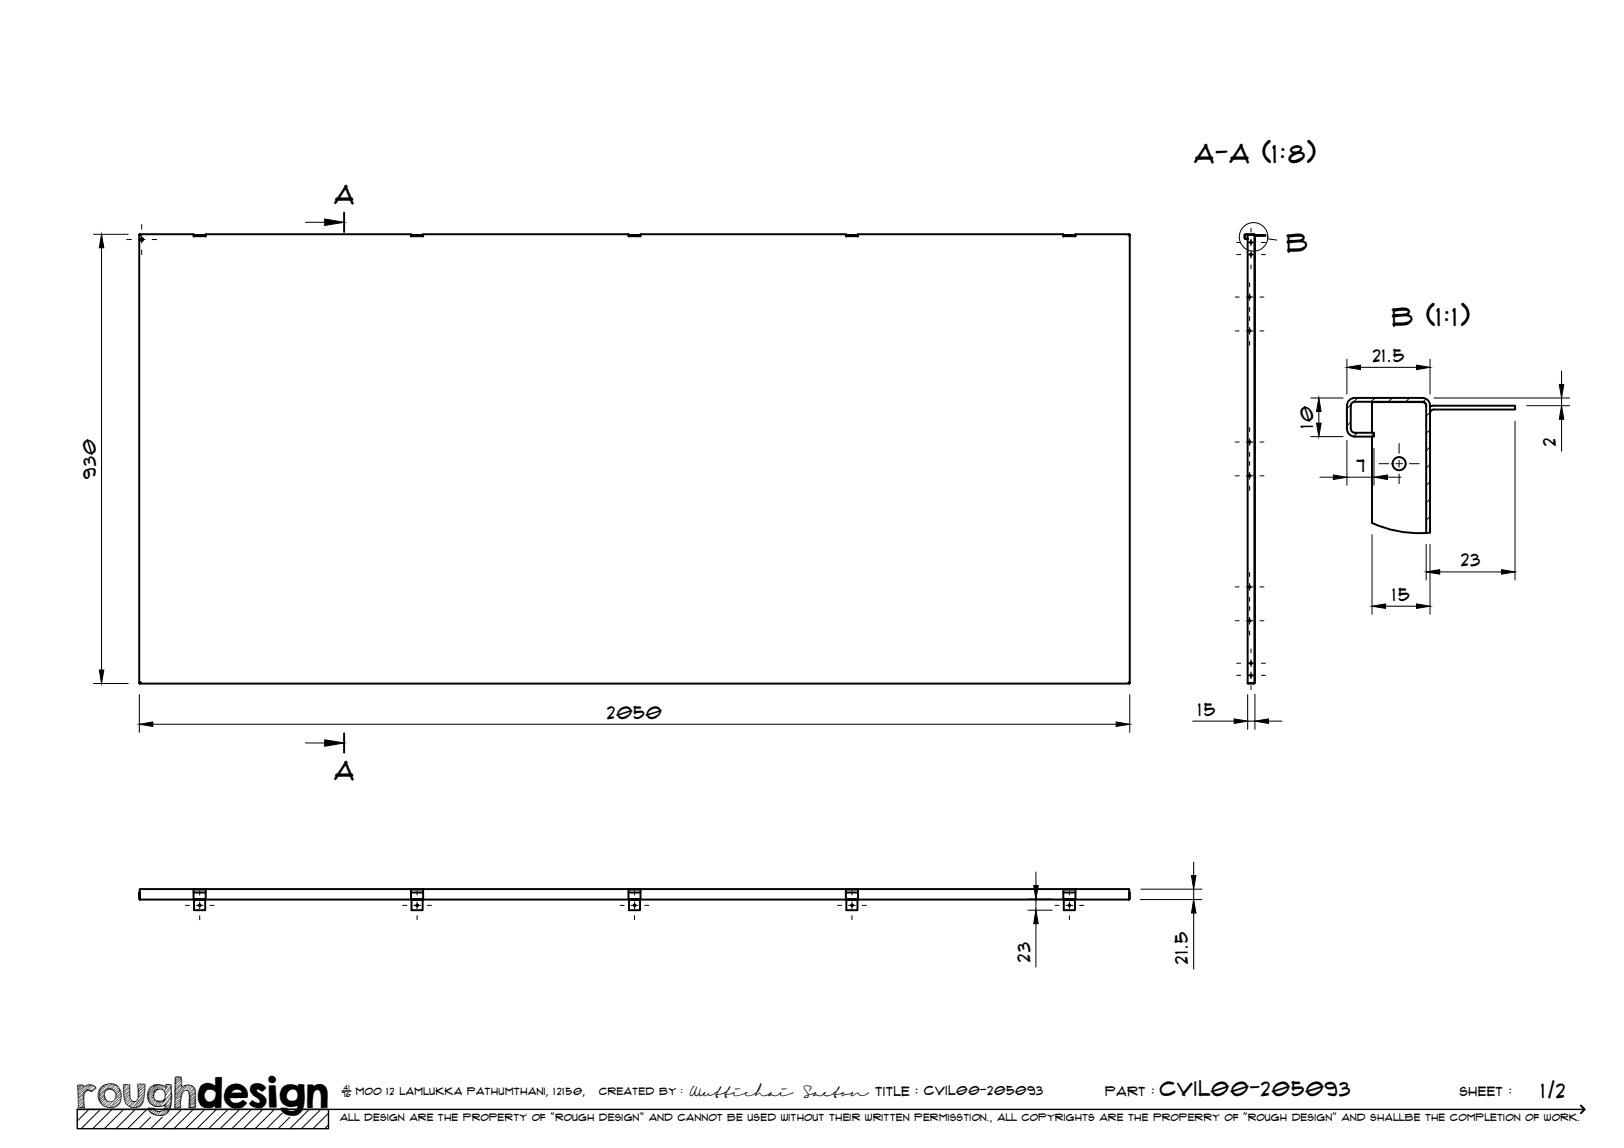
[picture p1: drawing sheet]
<svg xmlns="http://www.w3.org/2000/svg" width="420mm" height="297mm" viewBox="0 0 420 297" stroke-linecap="round" stroke-linejoin="round" font-family="sans-serif">
<!-- layer: Visible -->
<g fill="none" stroke="#000" stroke-width=".51">
<path d="M36 60.7l.3 .2M36.2 60.6l.1 .3M36.3 60.9l-.1-.3h13.9v.3M36.3 60.9l-.3-.2v116l.3-.1M36.3 61.9h.7M36.4 61.7h.5M50.1 60.9v.3l.1-.2M50.1 60.9h.1M50.2 60.9l2.9 .1zM50.5 61h.4M51.1 61h.4M51.8 61h.4"/>
<path d="M52.4 61h.4M53.1 60.9h.1M53.2 60.9v.3l-.1-.2M53.2 60.9v-.3h53.1v.3M106.3 60.9v.3l.2-.2M106.3 60.9h.2M106.5 60.9l2.8 .1zM106.7 61h.4M107.4 61h.4M108 61h.4M108.7 61h.4M109.3 60.9h.2"/>
<path d="M109.5 60.9v.3l-.2-.2M109.5 60.9v-.3h53.1l.1 .3M162.6 60.9v.3l.1-.2M162.7 60.9l2.9 .1zM163 61h.4M163.6 61h.4M164.3 61h.4M165 61h.3M165.6 60.9l.1-.3h53.1v.3M165.7 60.9v.3l-.1-.2M218.8 60.9v.3l.2-.2M218.8 60.9h.2"/>
<path d="M219 60.9l2.8 .1zM219.2 61h.4M219.9 61h.4M220.6 61h.3M221.2 61h.4M221.8 60.9h.2M222 60.9v.3l-.2-.2M222 60.9v-.3h53.1v.3M275.1 60.9v.3l.1-.3M275.1 60.9h.1M275.2 60.9h2.9l-2.9 .1M275.5 61h.4"/>
<path d="M276.2 61h.3M276.8 61h.4M277.5 61h.3M278.1 60.9h.1M278.2 60.9v.3l-.1-.2M278.2 60.9v-.3h14l-.2 .3M292 60.9l.3-.2v116l-.3-.1M292.2 60.6l-.2 .3M292.3 60.7l-.3 .2M322.8 61.9v114.8h1.6M324.4 60.7h-2.2l-.1 1 .8 .2-.7-.1-.2-.2v-.7l.2-.3h2.2l.3 .3M324.4 60.7l.1 .1"/>
<path d="M324.4 60.7h-1.6v1M324.4 60.7v116M324.7 60.9v115.7l-.3 .3M324.8 60.9h2.6l-2.6 .1M324.8 61l-.1 .1M324.8 60.9h-.1M348.5 111v-6a2 2 0 0 1 2-2h17.5a1.96 1.96 0 0 1 2 2v32.8l-1 .1M348.5 111a2 2 0 0 0 2 2M349.5 111v-6a1.01 1.01 0 0 1 1-1h17.5a1.01 1.01 0 0 1 1 1v32.9M349.5 111a1.04 1.04 0 0 0 1 1h5v1h-5M355 113v22.3a29.5 29.5 0 0 0 13 2.6M368 104a1.01 1.01 0 0 1 1 1"/>
<path d="M368.4 104.1l-13.4-.1v8M371 105h21v1h-21M371 105.9a1.01 1.01 0 0 0-1 1.1M371 105l-1 .2M369 137.9h-1M36.3 176.6l-.3 .1M36.3 176.6l-.1 .3h256l-.2-.3M36.3 176.6l-.1 .3M292 176.6l.3 .1M292 176.6l.2 .3M324.4 176.7h-1.6l1.6 .2M36.2 232.5l-.2-1.6v1.6l.3 .3"/>
<path d="M36.2 232.5h.1M36.3 232.8h13.9M36.3 232.7v.1M50.1 232.6h3.1M50.1 230v2.8M50.1 230h-13.9l.1 2.8M50.1 230.2h3.1M50.1 230h112.5M50.1 230.9h3.1M50.2 232.6v2.9h2.9v-2.9M50.5 232.6v.3h.4v-.3M50.5 232.8h.4"/>
<path d="M51.1 232.6v.3h.4v-.3M51.1 232.8h.4M51.8 232.6v.3h.4v-.3M51.8 232.8h.4M52.4 232.6v.3h.4v-.3M52.4 232.8h.4M53.1 232.8h53.4M53.2 230v2.8M106.3 232.6h3.2M106.3 230v2.8M106.3 230.2h3.2M106.3 230.9h3.2"/>
<path d="M106.5 232.6v2.9h2.8v-2.9M106.7 232.6v.3h.4v-.3M106.7 232.8h.4M107.4 232.6v.3h.4v-.3M107.4 232.8h.4M108 232.6v.3h.4v-.3M108 232.8h.4M108.7 232.6v.3h.4v-.3M108.7 232.8h.4M109.3 232.8h53.4M109.5 230v2.8M162.6 232.6h3.1"/>
<path d="M162.6 230.2h3.1M162.6 230.9h3.1M162.7 232.6v2.9h2.9v-2.9M163 232.6v.3h.4v-.3M163 232.8h.4M163.6 232.6v.3h.4v-.3M163.6 232.8h.4M164.3 232.6v.3h.4v-.3M164.3 232.8h.4M165 232.6v.3h.3v-.3M165 232.8h.3M165.6 232.8h53.4"/>
<path d="M165.7 230v2.8M165.7 230h-3.1v2.8M165.7 230h112.5M218.8 232.6h3.2M218.8 230v2.8M218.8 230.2h3.2M218.8 230.9h3.2M219 232.6v2.9h2.8v-2.9M219.2 232.6v.3h.4v-.3M219.2 232.8h.4M219.9 232.6v.3h.4v-.3M219.9 232.8h.4"/>
<path d="M220.6 232.6v.3h.3v-.3M220.6 232.8h.3M221.2 232.6v.3h.4v-.3M221.2 232.8h.4M221.8 232.8h53.3M222 230v2.8M275.1 232.6h3.1M275.1 230v2.8M275.1 232.8h.1M275.1 230.2h3.1M275.1 230.9h3.1M275.2 232.6v2.9h2.9v-2.9"/>
<path d="M275.5 232.6v.3h.4v-.3M275.5 232.8h.4M276.2 232.6v.3h.3v-.3M276.2 232.8h.3M276.8 232.6v.3h.4v-.3M276.8 232.8h.4M277.5 232.6v.3h.3v-.3M277.5 232.8h.3M278.1 232.8h13.9M278.2 230v2.8M278.2 230h14v2.5M292 232.7v.1"/>
<path d="M292.2 232.5h.1M292.2 232.5l-.2 .3M292.2 232.5l.1-1.6v1.6l-.3 .3"/>
<circle cx="36.7" cy="62" r=".37"/>
<circle cx="323.3" cy="76.9" r=".22"/>
<circle cx="323.7" cy="62.7" r=".22"/>
<circle cx="323.7" cy="65.8" r=".22"/>
<circle cx="323.3" cy="85.6" r=".22"/>
<circle cx="323.3" cy="114.4" r=".22"/>
<circle cx="362" cy="120" r="1.7"/>
<circle cx="323.3" cy="123.1" r=".22"/>
<circle cx="323.3" cy="151.9" r=".22"/>
<circle cx="323.3" cy="160.6" r=".22"/>
<circle cx="323.7" cy="174.7" r=".22"/>
<circle cx="323.7" cy="171.6" r=".22"/>
<circle cx="51.7" cy="234.2" r=".22"/>
<circle cx="107.9" cy="234.2" r=".22"/>
<circle cx="164.2" cy="234.2" r=".22"/>
<circle cx="220.4" cy="234.2" r=".22"/>
<circle cx="276.7" cy="234.2" r=".22"/>
</g>
<g fill="#000">
<circle cx="36.3" cy="60.9" r=".25"/>
<circle cx="292" cy="60.9" r=".25"/>
<circle cx="36.3" cy="176.6" r=".25"/>
<circle cx="292" cy="176.6" r=".25"/>
</g>
<!-- layer: TitleBlock -->
<path d="M20 287h65v5h-65zM20 287h390M88.5 282.3h2.3" fill="none" stroke="#000" stroke-width=".36"/>
<path d="M409 286.1l1 .9-1 1" fill="none" stroke="#000" stroke-width=".51"/>
<g fill="none" stroke="#000" stroke-width=".26">
<path d="M23 287l-3 3.1M26 287l-5 5M29 287l-5 5M32 287l-5 5M35 287l-5 5M38 287l-5 5M39 289.1l-3 2.9M42 289.1l-3 2.9M47 287l-5 5M50 287l-5 5M53 287l-5 5M56 287l-5 5"/>
<path d="M59 287l-5 5M62 287l-5 5M65 287l-5 5M68 287l-5 5M71 287l-5 5M73 288l-4 4M75 289.1l-3 2.9M80 287l-5 5M83 287l-5 5M85 288l-4 4M85 291l-1 1"/>
</g>
<!-- layer: FD_Dimensions -->
<g fill="none" stroke="#000" stroke-width=".26">
<path d="M24.2 60.6h9M26.3 64.1v109.3M348.5 92.9v9.1M352 95h14.5M370 92.9v9.1M404 96v3.5M339.1 103h8.4M339.1 113h8.4M341.2 106.5v3M348.5 114v11.6M355.5 116v9.6M371 103h35.1"/>
<path d="M392 109v41.1M395 105h11.1M404 103v2M404 108.5v8.3M341.5 123.5h3.5M348.5 123.5h7M355 138.3v20.6M359 123.5h3.5M358.5 156.9h8M369 140.9v9.2M370 140.8v18.1M372.5 148h16"/>
<path d="M24.2 176.9h9M36 179.7v9.8M292.3 179.7v9.8M322.8 179.7v9M324.7 179.6v9.1M39.5 187.4h249.3M308.6 186.6h10.7M322.8 186.6h1.9M328.2 186.6h3.5M265.9 232.6h6.3M265.9 235.5h6.3M268 225.6v3.5"/>
<path d="M268 232.6v2.9M268 239v11.2M295 232.8h15.9M295.1 230.1h15.8M308.8 223.1v3.5M308.8 230.1v2.7M308.8 236.2v14.5"/>
</g>
<g fill="#000" stroke="#000" stroke-width=".26">
<path d="M26.3 60.6l.6 3.5h-1.2zM348.5 95l3.5-.5v1.1zM366.5 94.5l3.5 .5-3.5 .6zM403.4 99.5h1.2l-.6 3.5zM341.2 103l.6 3.5h-1.2zM340.6 109.5h1.2l-.6 3.5zM404 105l.6 3.5h-1.2zM345 122.9l3.5 .6-3.5 .6zM355.5 123.5l3.5-.6v1.2zM355 156.9l3.5-.6v1.1zM366.5 156.3l3.5 .6-3.5 .5zM369 148l3.5-.6v1.2z"/>
<path d="M388.5 147.4l3.5 .6-3.5 .6zM25.7 173.4h1.2l-.6 3.5zM36 187.4l3.5-.6v1.2zM288.8 186.8l3.5 .6-3.5 .6zM319.3 186l3.5 .6-3.5 .6zM324.7 186.6l3.5-.6v1.2zM267.4 229.1h1.2l-.6 3.5zM268 235.5l.6 3.5h-1.2zM308.3 226.6h1.1l-.6 3.5zM308.8 232.8l.6 3.4h-1.1z"/>
</g>
<!-- layer: Smart Centers -->
<g fill="none" stroke="#000" stroke-width=".26">
<path d="M36.7 58.1v1.2M323.7 59v1.1M32.8 62h1.2M35.8 62h1.7M36.7 61.1v1.8M36.7 64.7v1.2M39.3 62h1.2M319.6 76.9h1M320 62.7h1M320 65.9h1M322.4 76.9h1.8M322.8 62.7h1.8"/>
<path d="M322.8 65.9h1.8M323.3 73.2v1M323.3 76v1.8M323.3 79.6v1M323.7 61.9v1.7M323.7 65v1.8M323.7 68.5v1.1M326 76.9h1M326.3 62.7h1.1M326.3 65.9h1.1M319.6 85.6h1M322.4 85.6h1.8"/>
<path d="M323.3 81.9v1M323.3 84.7v1.8M323.3 88.3v1M326 85.6h1M319.6 114.4h1M322.4 114.4h1.8M323.3 110.6v1.1M323.3 113.5v1.8M323.3 117v1.1M323.3 119.4v1M326 114.4h1M356.8 120h2.5"/>
<path d="M361.1 120h1.8M362 114.8v2.5M362 119.1v1.8M364.7 120h2.5M319.6 123.1h1M322.4 123.1h1.8M323.3 122.2v1.8M323.3 125.8v1M326 123.1h1M362 122.6v2.6M319.6 151.9h1M322.4 151.9h1.8"/>
<path d="M323.3 148.2v1M323.3 151v1.8M323.3 154.5v1.1M323.3 156.9v1M323.3 159.7v1.8M326 151.9h1M319.6 160.6h1M320 171.6h1M320 174.7h1M322.4 160.6h1.8M322.8 171.6h1.8M322.8 174.7h1.8"/>
<path d="M323.3 163.3v1M323.7 167.9v1M323.7 170.7v1.8M323.7 173.8v1.8M323.7 177.4v1M326 160.6h1M326.3 171.6h1.1M326.3 174.7h1.1M48 234.3h1M50.8 234.3h1.8M51.7 230.5v1.1M51.7 233.4v1.7"/>
<path d="M51.7 236.9v1.1M54.3 234.3h1.1M104.2 234.3h1M107 234.3h1.8M107.9 230.5v1.1M107.9 233.4v1.7M107.9 236.9v1.1M110.6 234.3h1M160.4 234.3h1.1M163.3 234.3h1.8M164.2 230.5v1.1M164.2 233.4v1.7"/>
<path d="M164.2 236.9v1.1M166.8 234.3h1.1M216.7 234.3h1M219.5 234.3h1.8M220.4 230.5v1.1M220.4 233.4v1.7M220.4 236.9v1.1M223.1 234.3h1M272.9 234.3h1.1M275.8 234.3h1.8M276.7 230.5v1.1M276.7 233.4v1.7"/>
<path d="M276.7 236.9v1.1M279.3 234.3h1.1"/>
</g>
<!-- layer: Hatching -->
<g fill="none" stroke="#000" stroke-width=".26">
<path d="M324.7 62.2l-.2 .1M324.7 66.7l-.2 .1M324.7 71.1l-.2 .2M324.7 75.6l-.2 .2M324.7 80.1l-.2 .1M324.7 84.6l-.2 .1M324.7 89.1l-.2 .1M324.7 93.6l-.2 .1M324.7 98.1l-.2 .1M324.7 102.6l-.2 .1M324.7 107.1l-.2 .1M324.7 111.6l-.2 .1"/>
<path d="M324.7 116l-.2 .2M349.5 109.2l-1 1M349.5 104.7l-1 1M351.2 112l-1 1M351.2 103l-1 1M355.5 112.2l-.8 .8M355.7 103l-1 1M360.2 103l-1 1M364.7 103l-1 1M368.9 103.2l-.7 .8M370 106.7l-1 1M370 111.2l-1 1"/>
<path d="M370 115.6l-1 1.1M324.7 120.6l-.2 .1M324.7 125l-.2 .2M324.7 129.5l-.2 .2M324.7 134l-.2 .1M324.7 138.5l-.2 .1M370 120.1l-1 1M370 124.6l-1 1M370 129.1l-1 1M370 133.6l-1 1M324.7 143l-.2 .1M324.7 147.5l-.2 .1"/>
<path d="M324.7 152l-.2 .1M324.7 156.5l-.2 .1M324.7 161l-.2 .1M324.7 165.4l-.2 .2M324.7 169.9l-.2 .2M324.7 174.4l-.2 .1"/>
</g>
<!-- layer: Section Lines -->
<path d="M89 55v5M89 189.7v5" fill="none" stroke="#000" stroke-width=".51"/>
<path d="M79 57.5h5M79 192.2h5" fill="none" stroke="#000" stroke-width=".26"/>
<path d="M84 56.7l5 .8-5 .8zM84 191.4l5 .8-5 .9z" fill="#000" stroke="#000" stroke-width=".26"/>
<!-- layer: Detail Boundary -->
<g fill="none" stroke="#000" stroke-width=".26">
<path d="M328 61.8l2.3 .3"/>
<circle cx="324.3" cy="61.3" r="3.7"/>
</g>
<text font-size="9.7" x="19.9" y="286.8">roughdesign</text>
<g font-size="6.6">
<text x="309" y="42.2">A-A (1:8)</text>
<text x="86.5" y="52.9">A</text>
<text x="332.9" y="65.2">B</text>
<text x="360.2" y="84.5">B (1:1)</text>
<text x="86.5" y="201.7">A</text>
</g>
<g font-size="5.3">
<text x="300.1" y="283.6">CVIL00-205093</text>
<text x="398.7" y="284">1/2</text>
</g>
<g font-size="4.6">
<text x="355.1" y="93.6">21.5</text>
<text x="339.7" y="110.9" transform="rotate(-90 339.7 110.9)">10</text>
<text x="402.5" y="115.4" transform="rotate(-90 402.5 115.4)">2</text>
<text x="24.8" y="123.8" transform="rotate(-90 24.8 123.8)">930</text>
<text x="350.9" y="122">7</text>
<text x="378" y="146.5">23</text>
<text x="360.3" y="155.4">15</text>
<text x="157.1" y="185.9">2050</text>
<text x="310" y="185.2">15</text>
<text x="266.5" y="248.8" transform="rotate(-90 266.5 248.8)">23</text>
<text x="307.3" y="249.3" transform="rotate(-90 307.3 249.3)">21.5</text>
</g>
<g font-size="3.4">
<text x="178.3" y="283.5">Wuttichai</text>
<text x="208.1" y="283.5">Saeton title : CVIL00-205093</text>
</g>
<g font-size="3.3">
<text x="286" y="283.5">Part :</text>
<text x="377.7" y="283.5">sheet :</text>
</g>
<g font-size="2.7">
<text x="92.1" y="283.3">moo 12 Lamlukka pathumthani, 12150,</text>
<text x="155" y="283.3">created by :</text>
</g>
<text font-size="2.6" x="88" y="290.1">all design are the property of &quot;rough design&quot; and cannot be used without their written permisstion., all copyrights are the properry of &quot;rough design&quot; and shallbe the completion of work.</text>
<g font-size="1.9">
<text x="88.5" y="283.9">76</text>
<text x="88.9" y="282.1">41</text>
</g>
</svg>
